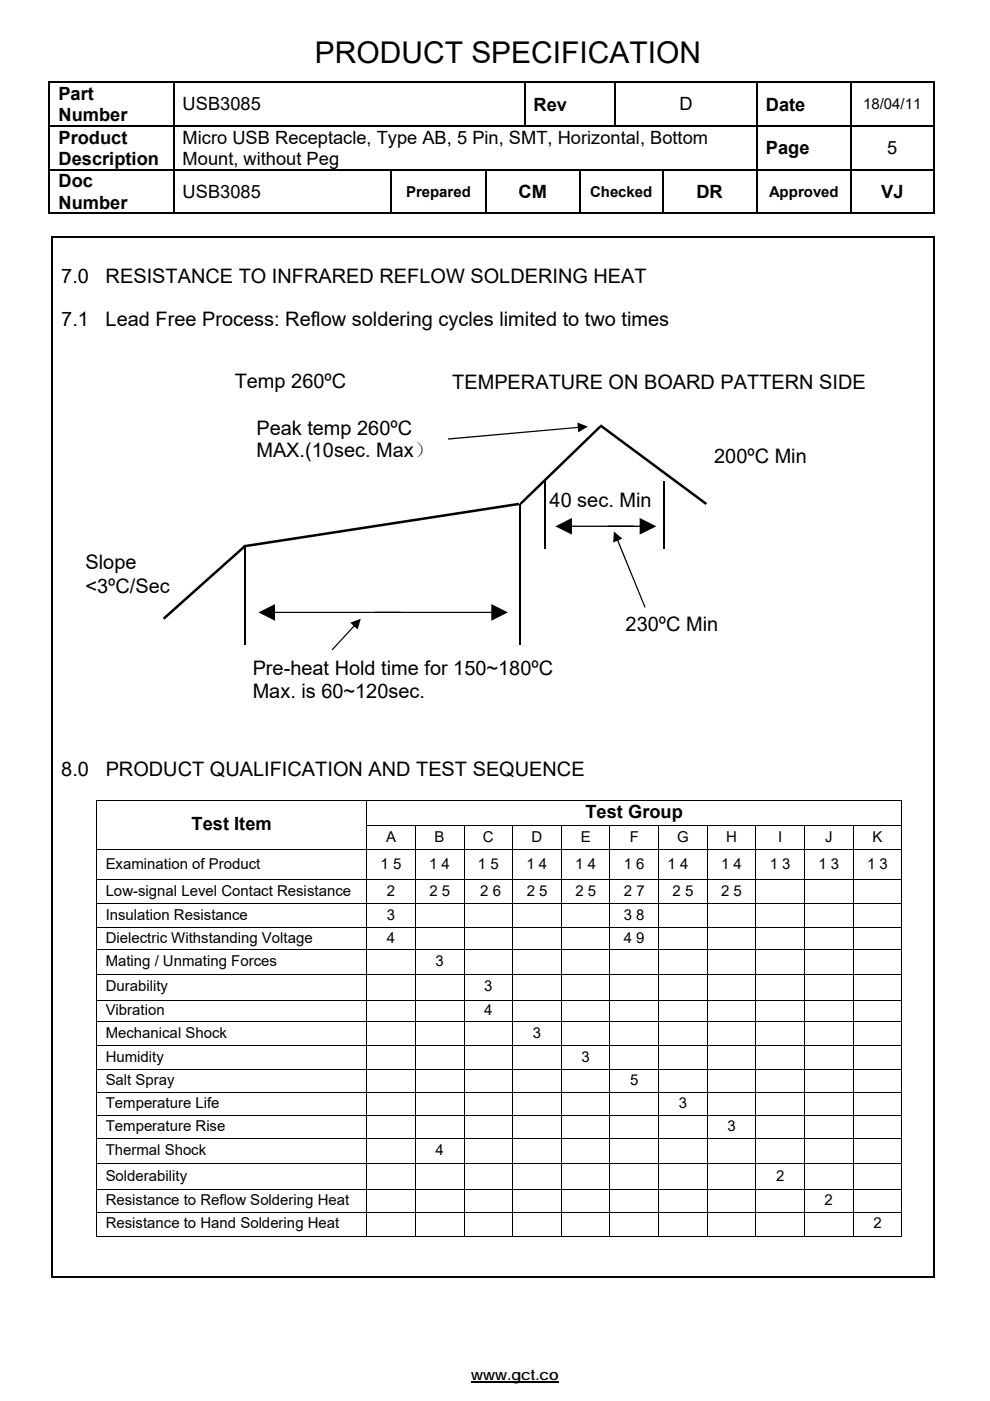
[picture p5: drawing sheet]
<svg xmlns="http://www.w3.org/2000/svg" width="210mm" height="297mm" viewBox="0 0 210 297" stroke-linecap="round" stroke-linejoin="round" font-family="sans-serif">
<g fill="#000">
<path d="M10.3 17.2h.4v.4h-.4zM36.7 17.2h.3v.4h-.3zM111.1 17.2h.3v.4h-.3zM130.4 17.2h.3v.4h-.3zM160.4 17.2h.3v.4h-.3zM180.4 17.2h.3v.4h-.3zM197.9 17.2h.3v.4h-.3zM10.3 26.5h.4v.4h-.4zM10.3 35.8h.4v.4h-.4zM36.7 26.5h.3v.4h-.3zM36.7 35.8h.3v.4h-.3zM82.8 35.8h.4v.4h-.4z"/>
<path d="M102.8 35.8h.4v.4h-.4zM122.9 35.8h.3v.4h-.3zM140.4 35.8h.3v.4h-.3zM160.4 26.5h.3v.4h-.3zM160.4 35.8h.3v.4h-.3zM180.4 26.5h.3v.4h-.3zM180.4 35.8h.3v.4h-.3zM197.9 26.5h.3v.4h-.3zM197.9 35.8h.3v.4h-.3zM10.9 50.1h.4v.4h-.4zM197.9 45.1h.3v.3h-.3zM197.9 50.1h.3v.4h-.3z"/>
<path d="M127.5 90l22.5 16.6-.4 .5-22.5-16.7zM51.6 115.6l58.5-9 .1 .5-58.5 9zM110.2 106.7l16.9-16.4 .4 .3-16.9 16.4zM34.5 131l17.2-15.4 .4 .4-17.2 15.4zM20.4 169.7h.2v.2h-.2zM20.4 175h.2v.2h-.2zM191.2 169.7h.2v.2h-.2zM191.2 262h.2v.2h-.2zM197.9 270.6h.3v.4h-.3z"/>
<path d="M95 92.9v.3l27.9-2.5v-.2zM122.5 89.6l.1 2.1 2.1-1.3z"/>
<path d="M128.9 111.4h7.1v.3h-7.1zM135.7 109.8l3.5 1.8-3.5 1.7z"/>
<path d="M121 111.4v.3h13.5v-.3zM117.8 111.6l3.5 1.7v-3.5z"/>
<path d="M75.2 132.4l-4.9 5.3 .2 .2 4.9-5.3zM74.3 132l1.6 1.5 .6-2.3z"/>
<path d="M79.4 129.7h25.2v.3h-25.2zM104.2 128.1l3.5 1.7-3.5 1.8z"/>
<path d="M58 129.7v.3h27v-.3zM54.8 129.8l3.5 1.8v-3.5z"/>
<path d="M130.8 114.3l.2-.1 5.9 14.6h-.2zM130.2 112.7l1.8 1.5-2 .8z"/>
</g>
<g fill="none" stroke="#000" stroke-width=".34">
<path d="M10.3 17.4h26.4M10.5 17.6v8.9M36.8 17.6v8.9M37 17.4h74.1M111.3 17.6v8.9M111.4 17.4h19M130.5 17.6v8.9M130.7 17.4h29.7M160.5 17.6v8.9M160.7 17.4h19.7M180.5 17.6v8.9M180.7 17.4h17.2"/>
<path d="M198 17.6v8.9M10.5 26.9v8.9M10.5 36.2v9.2M10.7 26.7h26M10.7 36h26M36.8 26.9v8.9M36.8 36.2v9.2M37 36h45.8M83 36.2v9.2M83.2 36h19.6M103 36.2v9.2M103.2 36h19.7"/>
<path d="M123 36.2v9.2M123.2 36h17.2M140.5 36.2v9.2M140.7 36h19.7M160.4 26.7h-123.4M160.5 26.9v8.9M160.5 36.2v9.2M160.7 26.7h19.7M160.7 36h19.7M180.5 26.9v8.9M180.5 36.2v9.2M180.7 26.7h17.2"/>
<path d="M180.7 36h17.2M198 26.9v8.9M198 36.2v9.2M10.3 45.3h26.4M10.9 50.3h187M11.1 50.5v220.5M37 45.3h45.8M83.2 45.3h19.6M103.2 45.3h19.7M123.2 45.3h17.2M140.7 45.3h19.7M160.7 45.3h19.7"/>
<path d="M180.7 45.3h17.2M198 50.5v220.5M10.9 270.8h187"/>
</g>
<path d="M51.9 116.1v20.6M140.8 102.1v14.3M100 293.1h18.5" fill="none" stroke="#000" stroke-width=".28"/>
<g fill="none" stroke="#000" stroke-width=".21">
<path d="M20.4 169.8h171M20.5 169.9v5.1M20.5 175.2v4.8M77.7 175.1h113.7M77.8 169.9v5.1M77.8 175.2v4.8M88.1 175.2v4.8M98.4 175.2v4.8M108.7 175.2v4.8M119.1 175.2v4.8M129.4 175.2v4.8M139.7 175.2v4.8"/>
<path d="M150 175.2v4.8M160.3 175.2v4.8M170.6 175.2v4.8M181 175.2v4.8M191.3 169.9v5.1M191.3 175.2v4.8M20.4 180.1h171M20.4 186.6h171M20.4 191.6h171M20.4 196.7h171M20.5 180.2v6.3M20.5 186.6v4.9"/>
<path d="M20.5 191.7v4.9M20.5 196.8v4.5M77.8 180.2v6.3M77.8 186.6v4.9M77.8 191.7v4.9M77.8 196.8v4.5M88.1 180.2v6.3M88.1 186.6v4.9M88.1 191.7v4.9M88.1 196.8v4.5M98.4 180.2v6.3M98.4 186.6v4.9"/>
<path d="M98.4 191.7v4.9M98.4 196.8v4.5M108.7 180.2v6.3M108.7 186.6v4.9M108.7 191.7v4.9M108.7 196.8v4.5M119.1 180.2v6.3M119.1 186.6v4.9M119.1 191.7v4.9M119.1 196.8v4.5M129.4 180.2v6.3M129.4 186.6v4.9"/>
<path d="M129.4 191.7v4.9M129.4 196.8v4.5M139.7 180.2v6.3M139.7 186.6v4.9M139.7 191.7v4.9M139.7 196.8v4.5M150 180.2v6.3M150 186.6v4.9M150 191.7v4.9M150 196.8v4.5M160.3 180.2v6.3M160.3 186.6v4.9"/>
<path d="M160.3 191.7v4.9M160.3 196.8v4.5M170.6 180.2v6.3M170.6 186.6v4.9M170.6 191.7v4.9M170.6 196.8v4.5M181 180.2v6.3M181 186.6v4.9M181 191.7v4.9M181 196.8v4.5M191.3 180.2v6.3M191.3 186.6v4.9"/>
<path d="M191.3 191.7v4.9M191.3 196.8v4.5M20.4 201.4h171M20.4 206.6h171M20.4 212h171M20.4 216.7h171M20.5 201.4v5.1M20.5 206.7v5.3M20.5 212.1v4.5M20.5 216.8v4.8M77.8 201.4v5.1M77.8 206.7v5.3"/>
<path d="M77.8 212.1v4.5M77.8 216.8v4.8M88.1 201.4v5.1M88.1 206.7v5.3M88.1 212.1v4.5M88.1 216.8v4.8M98.4 201.4v5.1M98.4 206.7v5.3M98.4 212.1v4.5M98.4 216.8v4.8M108.7 201.4v5.1M108.7 206.7v5.3"/>
<path d="M108.7 212.1v4.5M108.7 216.8v4.8M119.1 201.4v5.1M119.1 206.7v5.3M119.1 212.1v4.5M119.1 216.8v4.8M129.4 201.4v5.1M129.4 206.7v5.3M129.4 212.1v4.5M129.4 216.8v4.8M139.7 201.4v5.1M139.7 206.7v5.3"/>
<path d="M139.7 212.1v4.5M139.7 216.8v4.8M150 201.4v5.1M150 206.7v5.3M150 212.1v4.5M150 216.8v4.8M160.3 201.4v5.1M160.3 206.7v5.3M160.3 212.1v4.5M160.3 216.8v4.8M170.6 201.4v5.1M170.6 206.7v5.3"/>
<path d="M170.6 212.1v4.5M170.6 216.8v4.8M181 201.4v5.1M181 206.7v5.3M181 212.1v4.5M181 216.8v4.8M191.3 201.4v5.1M191.3 206.7v5.3M191.3 212.1v4.5M191.3 216.8v4.8M20.4 221.6h171M20.4 226.8h171"/>
<path d="M20.4 231.6h171M20.4 236.5h171M20.5 221.7v5.1M20.5 226.9v4.6M20.5 231.7v4.7M20.5 236.5v4.8M77.8 221.7v5.1M77.8 226.9v4.6M77.8 231.7v4.7M77.8 236.5v4.8M88.1 221.7v5.1M88.1 226.9v4.6"/>
<path d="M88.1 231.7v4.7M88.1 236.5v4.8M98.4 221.7v5.1M98.4 226.9v4.6M98.4 231.7v4.7M98.4 236.5v4.8M108.7 221.7v5.1M108.7 226.9v4.6M108.7 231.7v4.7M108.7 236.5v4.8M119.1 221.7v5.1M119.1 226.9v4.6"/>
<path d="M119.1 231.7v4.7M119.1 236.5v4.8M129.4 221.7v5.1M129.4 226.9v4.6M129.4 231.7v4.7M129.4 236.5v4.8M139.7 221.7v5.1M139.7 226.9v4.6M139.7 231.7v4.7M139.7 236.5v4.8M150 221.7v5.1M150 226.9v4.6"/>
<path d="M150 231.7v4.7M150 236.5v4.8M160.3 221.7v5.1M160.3 226.9v4.6M160.3 231.7v4.7M160.3 236.5v4.8M170.6 221.7v5.1M170.6 226.9v4.6M170.6 231.7v4.7M170.6 236.5v4.8M181 221.7v5.1M181 226.9v4.6"/>
<path d="M181 231.7v4.7M181 236.5v4.8M191.3 221.7v5.1M191.3 226.9v4.6M191.3 231.7v4.7M191.3 236.5v4.8M20.4 241.4h171M20.4 246.8h171M20.4 252.2h171M20.4 257h171M20.5 241.4v5.3M20.5 246.9v5.2"/>
<path d="M20.5 252.3v4.6M20.5 257.1v5.1M77.8 241.4v5.3M77.8 246.9v5.2M77.8 252.3v4.6M77.8 257.1v5.1M88.1 241.4v5.3M88.1 246.9v5.2M88.1 252.3v4.6M88.1 257.1v5.1M98.4 241.4v5.3M98.4 246.9v5.2"/>
<path d="M98.4 252.3v4.6M98.4 257.1v5.1M108.7 241.4v5.3M108.7 246.9v5.2M108.7 252.3v4.6M108.7 257.1v5.1M119.1 241.4v5.3M119.1 246.9v5.2M119.1 252.3v4.6M119.1 257.1v5.1M129.4 241.4v5.3M129.4 246.9v5.2"/>
<path d="M129.4 252.3v4.6M129.4 257.1v5.1M139.7 241.4v5.3M139.7 246.9v5.2M139.7 252.3v4.6M139.7 257.1v5.1M150 241.4v5.3M150 246.9v5.2M150 252.3v4.6M150 257.1v5.1M160.3 241.4v5.3M160.3 246.9v5.2"/>
<path d="M160.3 252.3v4.6M160.3 257.1v5.1M170.6 241.4v5.3M170.6 246.9v5.2M170.6 252.3v4.6M170.6 257.1v5.1M181 241.4v5.3M181 246.9v5.2M181 252.3v4.6M181 257.1v5.1M191.3 241.4v5.3M191.3 246.9v5.2"/>
<path d="M191.3 252.3v4.6M191.3 257.1v5.1M20.4 262.1h57.3M77.9 262.1h10.1M88.2 262.1h10.1M98.5 262.1h10.1M108.8 262.1h10.2M119.1 262.1h10.2M129.5 262.1h10.1M139.8 262.1h10.1M150.1 262.1h10.2M160.4 262.1h10.2"/>
<path d="M170.7 262.1h10.2M181.1 262.1h10.1"/>
</g>
<path d="M110.4 106.8v29.9M115.7 101.8v14.6" fill="none" stroke="#000" stroke-width=".25"/>
<text font-size="6.3" x="66.8" y="13.4">PRODUCT SPECIFICATION</text>
<g font-size="4.2">
<text x="13" y="60">7.0</text>
<text x="22.4" y="60">RESISTANCE TO INFRARED REFLOW SOLDERING HEAT</text>
<text x="13" y="69.1">7.1</text>
<text x="22.4" y="69.1">Lead Free Process: Reflow soldering cycles limited to two times</text>
<text x="49.8" y="82.3">Temp 260ºC</text>
<text x="95.9" y="82.5">TEMPERATURE ON BOARD PATTERN SIDE</text>
<text x="54.4" y="92.3">Peak temp 260ºC</text>
<text x="54.4" y="96.9">MAX.(10sec. Max）</text>
<text x="151.5" y="98.2">200ºC Min</text>
<text x="116.6" y="107.4">40 sec. Min</text>
<text x="18.1" y="120.7">Slope</text>
<text x="18.1" y="125.6">&lt;3ºC/Sec</text>
<text x="132.7" y="133.9">230ºC Min</text>
<text x="53.6" y="143.2">Pre-heat Hold time for 150~180ºC</text>
<text x="53.6" y="148.1">Max. is 60~120sec.</text>
<text x="13" y="164.6">8.0</text>
<text x="22.4" y="164.6">PRODUCT QUALIFICATION AND TEST SEQUENCE</text>
</g>
<g font-size="3.9">
<text x="12.4" y="21.2">Part</text>
<text x="38.7" y="23.4">USB3085</text>
<text x="113.2" y="23.4">Rev</text>
<text x="144.1" y="23.4">D</text>
<text x="162.4" y="23.4">Date</text>
<text x="12.4" y="25.7">Number</text>
<text x="12.4" y="30.5">Product</text>
<text x="12.4" y="34.9">Description</text>
<text x="38.7" y="30.5">Micro USB Receptacle, Type AB, 5 Pin, SMT, Horizontal, Bottom</text>
<text x="38.7" y="34.9">Mount, without Peg</text>
<text x="162.4" y="32.7">Page</text>
<text x="188.2" y="32.7">5</text>
<text x="12.4" y="39.8">Doc</text>
<text x="38.7" y="42">USB3085</text>
<text x="110" y="42">CM</text>
<text x="147.7" y="42">DR</text>
<text x="186.9" y="42">VJ</text>
<text x="12.4" y="44.2">Number</text>
<text x="124.2" y="173.5">Test Group</text>
<text x="40.6" y="176">Test Item</text>
</g>
<g font-size="3.2">
<text x="183.1" y="23.2">18/04/11</text>
<text x="86.1" y="41.7">Prepared</text>
<text x="125.2" y="41.7">Checked</text>
<text x="163.1" y="41.7">Approved</text>
<text x="81.9" y="178.5">A</text>
<text x="92.2" y="178.5">B</text>
<text x="102.4" y="178.5">C</text>
<text x="112.7" y="178.5">D</text>
<text x="123.2" y="178.5">E</text>
<text x="133.6" y="178.5">F</text>
<text x="143.6" y="178.5">G</text>
<text x="154" y="178.5">H</text>
<text x="165" y="178.5">I</text>
<text x="175" y="178.5">J</text>
<text x="185.1" y="178.5">K</text>
<text x="22.4" y="184.2">Examination of Product</text>
<text x="80.7" y="184.2">1 5</text>
<text x="91" y="184.2">1 4</text>
<text x="101.3" y="184.2">1 5</text>
<text x="111.7" y="184.2">1 4</text>
<text x="122" y="184.2">1 4</text>
<text x="132.3" y="184.2">1 6</text>
<text x="141.6" y="184.2">1 4</text>
<text x="153" y="184.2">1 4</text>
<text x="163.3" y="184.2">1 3</text>
<text x="173.6" y="184.2">1 3</text>
<text x="183.9" y="184.2">1 3</text>
<text x="22.4" y="189.9">Low-signal Level Contact Resistance</text>
<text x="82.1" y="189.9">2</text>
<text x="91.1" y="189.9">2 5</text>
<text x="101.8" y="189.9">2 6</text>
<text x="111.7" y="189.9">2 5</text>
<text x="122" y="189.9">2 5</text>
<text x="132.3" y="189.9">2 7</text>
<text x="142.7" y="189.9">2 5</text>
<text x="153" y="189.9">2 5</text>
<text x="22.4" y="195">Insulation Resistance</text>
<text x="82.1" y="195">3</text>
<text x="132.3" y="195">3 8</text>
<text x="22.4" y="199.9">Dielectric Withstanding Voltage</text>
<text x="82" y="199.9">4</text>
<text x="132.3" y="199.9">4 9</text>
<text x="22.4" y="204.8">Mating / Unmating Forces</text>
<text x="92.4" y="204.8">3</text>
<text x="22.4" y="210.2">Durability</text>
<text x="22.4" y="215.2">Vibration</text>
<text x="102.7" y="210.2">3</text>
<text x="102.7" y="215.2">4</text>
<text x="22.4" y="220">Mechanical Shock</text>
<text x="113" y="220">3</text>
<text x="22.4" y="225.1">Humidity</text>
<text x="123.3" y="225.1">3</text>
<text x="22.4" y="230.1">Salt Spray</text>
<text x="133.6" y="230.1">5</text>
<text x="22.4" y="234.9">Temperature Life</text>
<text x="22.4" y="239.8">Temperature Rise</text>
<text x="144" y="234.9">3</text>
<text x="154.3" y="239.8">3</text>
<text x="22.4" y="244.9">Thermal Shock</text>
<text x="92.4" y="244.9">4</text>
<text x="22.4" y="250.3">Solderability</text>
<text x="164.6" y="250.3">2</text>
<text x="22.4" y="255.4">Resistance to Reflow Soldering Heat</text>
<text x="174.9" y="255.4">2</text>
<text x="22.4" y="260.4">Resistance to Hand Soldering Heat</text>
<text x="185.3" y="260.4">2</text>
<text x="100" y="292.7">www.gct.co</text>
</g>
</svg>
